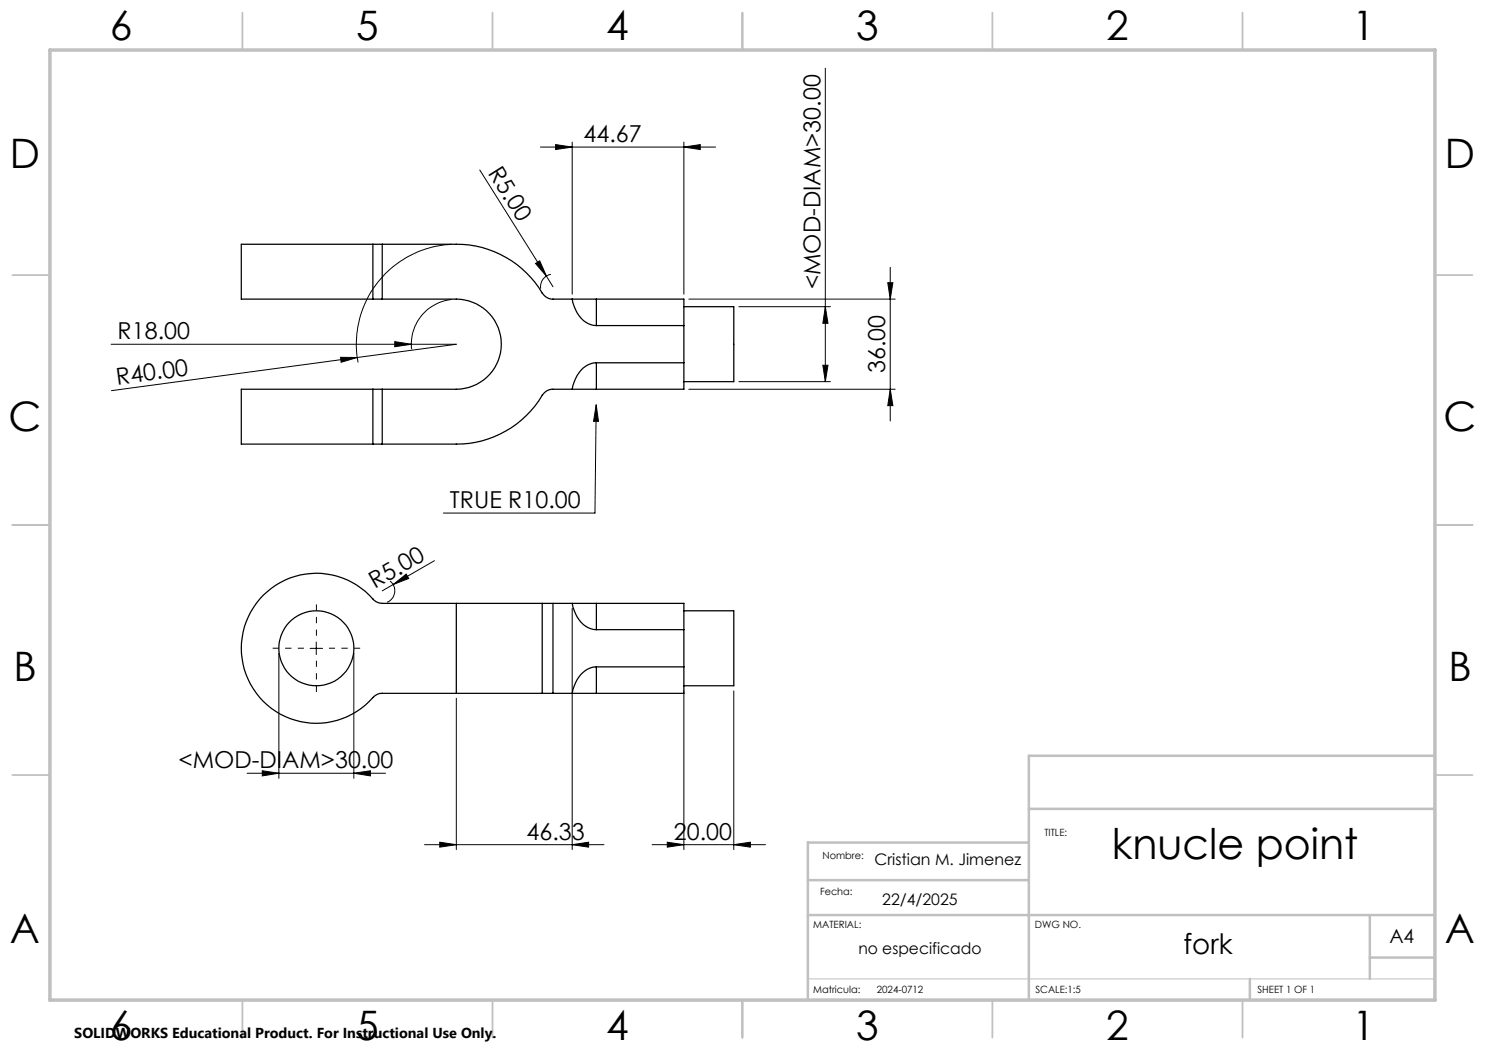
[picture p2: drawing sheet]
<svg xmlns="http://www.w3.org/2000/svg" width="297mm" height="210mm" viewBox="0 0 297 210" stroke-linecap="round" stroke-linejoin="round" font-family="sans-serif">
<g fill="none" stroke="#000" stroke-width=".25">
<path d="M74.6 48.9h-26.3v10.9h26.3M74.6 59.8h1.8M74.6 48.9h1.8M74.6 48.9v10.9M76.4 48.9h14.9a20.2 20.2 0 0 1 17.4 10l.7 .6 .9 .3h4.1M76.4 59.8h14.9a9 9 0 0 1 9 9 9 9 0 0 1-9 9h-14.9M76.4 48.9v10.9M114.4 59.8a6.1 6.1 0 0 0 4.3 5.3h.6M114.4 59.8h4.9M119.3 59.8h17.5v18h-17.5M119.3 59.8v5.3M74.6 77.8h-26.3v11h26.3"/>
<path d="M74.6 77.8h1.8M74.6 77.8v11M76.4 77.8v11M114.4 77.8h-3.8a2.5 2.5 0 0 0-2.2 1.2 20 20 0 0 1-17.1 9.8h-14.9M114.4 77.8h4.9M119.3 72.6a5.1 5.1 0 0 0-4.5 3.8l-.4 1.4M119.3 72.6v5.2M119.3 65.1h17.5M119.3 72.6h17.5M136.8 61.3h10v15h-10M74.6 88.8h1.8M91.3 120.7h-14.9a2.61 2.61 0 0 1-1.8-.9 15 15 0 0 0-21.9-.8 15 15 0 0 0 .5 21.8 15 15 0 0 0 21.8-1.6l1.2-.5h15.1"/>
<path d="M91.3 120.7h17.1M91.3 138.7h17.1M91.3 120.7v18M108.4 120.7h2.2M108.4 138.7h2.2M108.4 120.7v18M110.6 120.7h3.8M110.6 138.7h3.8M110.6 120.7v18M114.4 120.7a6.1 6.1 0 0 0 4.3 5.2h.6M114.4 120.7h4.9M114.4 138.7h4.9"/>
<path d="M119.3 133.4a5.2 5.2 0 0 0-4.5 3.8l-.4 1.5M119.3 120.7h17.5v18h-17.5M119.3 125.9h17.5M119.3 133.4h17.5M119.3 120.7v5.2M119.3 133.4v5.3M136.8 122.2h10v15h-10"/>
<circle cx="63.3" cy="129.7" r="7.5"/>
</g>
<g fill="none" stroke="#000" stroke-width=".2">
<path d="M165.1 13.6v62.7M96 34l13.3 21.2M108.1 29.4h35M111.1 28.9l3.3 .5-3.3 .5zM114.4 28.4v30.4M136.8 29.4l3.3-.5v1zM136.8 28.4v30.4M90.3 59.9a9 9 0 0 0-8 9.9M90.3 48.9a20 20 0 0 0-18.7 23.6M107.1 52.7l.8-.5 1.4 3zM109.3 55.2l1.3 2.2M110.2 54.9a2.48 2.48 0 0 0-2.1 2.8"/>
<path d="M137.8 59.8h41.2M177.6 56.5h1l-.6 3.3zM178 53.5v30.7M22.2 68.9h69.1l-69 9.2M68.1 71.5h3.3l-3.2 1zM79 68.3l3.3 .6-3.3 .4zM137.8 77.8h41.2M147.8 76.3h18.3M147.8 61.3h18.3M164.6 73.1h1l-.5 3.2zM165.1 61.3l.5 3.4h-1zM178 77.8l.6 3.3h-1z"/>
<path d="M119.2 81l.5 3.3h-1zM119.2 81l-.2 21.6h-30.3M78 116.2a2.48 2.48 0 0 1-.6 4.3M78.6 116.9l2.6-2.1 .5 .9zM78.6 116.9l-2.2 1.3M86.9 112.1l-8.3 4.8M55.8 130.7v25M62 129.7h2.5M63.3 128.4v2.5M70.8 130.7v25M91.3 139.7v30.2M114.4 121.7v48.2"/>
<path d="M136.8 138.2v31.7M146.8 138.2v31.7M49.4 154.6h27.7M52.5 154.2l3.3 .4-3.3 .6zM70.8 154.6l3.3-.4v1zM84.9 168.9h35.9M87.9 168.4l3.4 .5-3.4 .5zM114.4 168.9l3.3-.5v1zM130.4 168.9h22.7M133.5 168.4l3.3 .5-3.3 .5zM146.8 168.9l3.3-.5v1z"/>
</g>
<path d="M60.8 129.6h-6.3M63.3 127.1v-6.2M63.3 132.1v6.3M65.8 129.6h6.2" fill="none" stroke="#000" stroke-width=".2" stroke-dasharray="15.2 1.3 1.3 1.3" stroke-dashoffset="14" stroke-linecap="butt"/>
<path d="M161.6 195.8h125.4" fill="none" stroke="#c0c0c0" stroke-width=".2"/>
<g fill="none" stroke="#c0c0c0" stroke-width=".35">
<path d="M48.5 2.5v7.5M98.5 2.5v7.5M148.5 2.5v7.5M198.5 2.5v7.5M248.5 2.5v7.5M2.5 55h7.5M287 55h7.5M2.5 105h7.5M287 105h7.5M2.5 155h7.5M287 155h7.5M48.5 200v7.5"/>
<path d="M98.5 200v7.5M148.5 200v7.5M198.5 200v7.5M248.5 200v7.5"/>
</g>
<path d="M287 151.2h-81.2v48.8M161.6 176h44.2M205.8 161.8h81.2M205.8 168.5h-44.2v31.5M161.6 183h125.4M250 195.8v4.2M274 183v12.8M274 191.5h13" fill="none" stroke="#c0c0c0" stroke-width=".5"/>
<path d="M10 10h277v190h-277z" fill="none" stroke="#c0c0c0" stroke-width=".7"/>
<g fill="#000">
<path d="M107.1 52.7l.8-.5 1.4 3zM68.1 71.5h3.3l-3.2 1zM79 68.3l3.3 .6-3.3 .4zM78.6 116.9l2.6-2.1 .5 .9z"/>
<path d="M136.8 29.4l3.3-.5v1zM111.1 28.9l3.3 .5-3.3 .5z"/>
<path d="M177.6 56.5h1l-.6 3.3zM178 77.8l.6 3.3h-1z"/>
<path d="M164.6 73.1h1l-.5 3.2zM165.1 61.3l.5 3.4h-1z"/>
<path d="M52.5 154.2l3.3 .4-3.3 .6zM70.8 154.6l3.3-.4v1zM133.5 168.4l3.3 .5-3.3 .5zM146.8 168.9l3.3-.5v1zM87.9 168.4l3.4 .5-3.4 .5zM114.4 168.9l3.3-.5v1zM119.2 81l-.5 3.3h1z"/>
</g>
<text font-size="8.5" x="222.3" y="171.8">knucle point</text>
<g font-size="8.1">
<text x="22" y="8">6</text>
<text x="71.2" y="8">5</text>
<text x="121.2" y="8">4</text>
<text x="171.2" y="8">3</text>
<text x="221.2" y="8">2</text>
<text x="270.5" y="8">1</text>
<text x="2" y="33.6">D</text>
<text x="289" y="33.6">D</text>
<text x="1.7" y="86.1">C</text>
<text x="288.7" y="86.1">C</text>
<text x="2.7" y="136.1">B</text>
<text x="289.7" y="136.1">B</text>
<text x="2" y="188.6">A</text>
<text x="289" y="188.6">A</text>
<text x="22" y="208">6</text>
<text x="71.2" y="208">5</text>
<text x="121.2" y="208">4</text>
<text x="171.2" y="208">3</text>
<text x="221.2" y="208">2</text>
<text x="270.5" y="208">1</text>
</g>
<text font-size="5.6" x="236.7" y="190.9">fork</text>
<g font-size="4.7">
<text x="116.7" y="28.4">44.67</text>
<text x="97.5" y="34.6" transform="rotate(58 97.5 34.6)">R5.00</text>
<text x="164.1" y="57.8" transform="rotate(-90 164.1 57.8)">&lt;MOD-DIAM&gt;30.00</text>
<text x="23.5" y="67.8">R18.00</text>
<text x="23.5" y="77" transform="rotate(-8 23.5 77)">R40.00</text>
<text x="177.1" y="74.6" transform="rotate(-90 177.1 74.6)">36.00</text>
<text x="90" y="101.6">TRUE R10.00</text>
<text x="75" y="117.8" transform="rotate(-30 75 117.8)">R5.00</text>
<text x="35.7" y="153.6">&lt;MOD-DIAM&gt;30.00</text>
<text x="105.3" y="167.9">46.33</text>
<text x="134.8" y="167.9">20.00</text>
</g>
<text font-size="3.9" x="277.9" y="188.5">A4</text>
<g font-size="3.2">
<text x="174.9" y="173.1">Cristian M. Jimenez</text>
<text x="176.4" y="181">22/4/2025</text>
<text x="171.7" y="190.9">no especificado</text>
</g>
<text font-size="2.9" x="14.9" y="207.6">SOLIDWORKS Educational Product. For Instructional Use Only.</text>
<g font-size="2">
<text x="208.9" y="167.3">TITLE:</text>
<text x="164.5" y="171.8">Nombre:</text>
<text x="164" y="179">Fecha:</text>
<text x="162.6" y="185.5">MATERIAL:</text>
<text x="207" y="185.5">DWG NO.</text>
<text x="162.6" y="198.5">Matricula:</text>
<text x="175.4" y="198.5">2024-0712</text>
<text x="207.1" y="198.6">SCALE:1:5</text>
<text x="251.5" y="198.6">SHEET 1 OF 1</text>
</g>
</svg>
